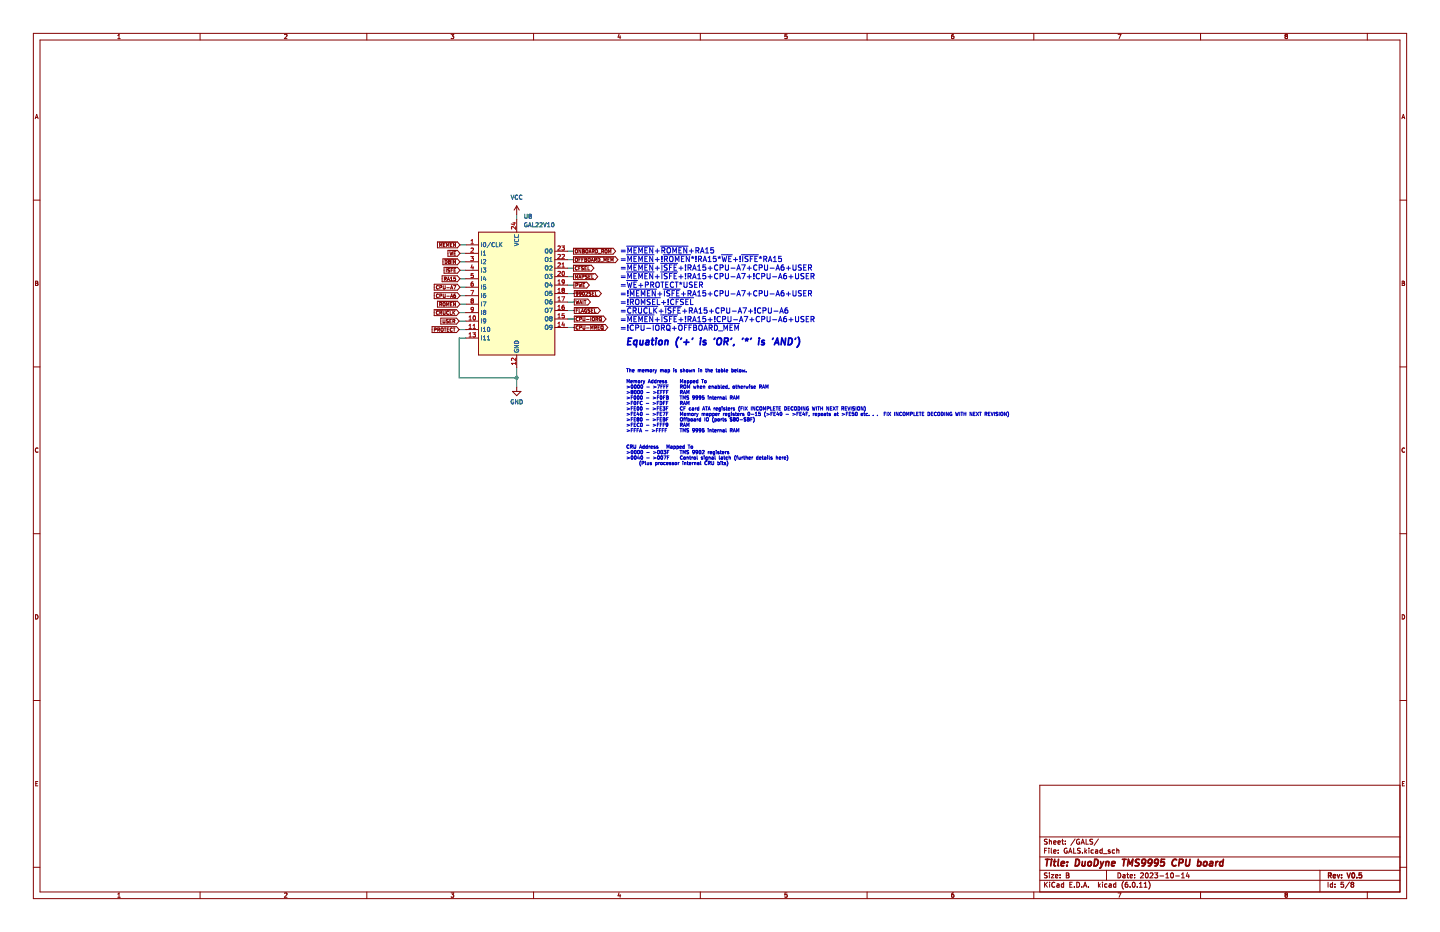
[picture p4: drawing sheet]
(kicad_sch (version 20211123) (generator eeschema)

 (paper "B")

 (title_block
  (title "DuoDyne TMS9995 CPU board")
  (date "2023-10-14")
  (rev "V0.5"))

 (lib_symbols
  (symbol "CUSTOM_LIB:GAL22V10" (in_bom yes) (on_board yes)
   (property "Reference" "U8" (id 0) (at 2.6544 21.844 0) (effects (font (size 1.27 1.27)) (justify left)))
   (property "Value" "GAL22V10" (id 1) (at 2.6544 19.304 0) (effects (font (size 1.27 1.27)) (justify left)))
   (property "Footprint" "Package_DIP:DIP-24_W7.62mm_Socket_LongPads" (id 2) (at 0 0 0) (effects (font (size 1.27 1.27)) hide))
   (property "Datasheet" "" (id 3) (at 0 0 0) (effects (font (size 1.27 1.27)) hide))
   (symbol "GAL22V10_0_1"
    (rectangle (start -10.795 17.145) (end 12.065 -19.685) (stroke (width 0.254) (type default) (color 0 0 0 0)) (fill (type background))))
   (symbol "GAL22V10_1_1"
    (pin passive line (at -14.605 13.335 0) (length 3.81) (name "I0/CLK" (effects (font (size 1.27 1.27)))) (number "1" (effects (font (size 1.27 1.27)))))
    (pin passive line (at -14.605 -9.525 0) (length 3.81) (name "I9" (effects (font (size 1.27 1.27)))) (number "10" (effects (font (size 1.27 1.27)))))
    (pin passive line (at -14.605 -12.065 0) (length 3.81) (name "I10" (effects (font (size 1.27 1.27)))) (number "11" (effects (font (size 1.27 1.27)))))
    (pin passive line (at 0.635 -23.495 90) (length 3.81) (name "GND" (effects (font (size 1.27 1.27)))) (number "12" (effects (font (size 1.27 1.27)))))
    (pin passive line (at -14.605 -14.605 0) (length 3.81) (name "I11" (effects (font (size 1.27 1.27)))) (number "13" (effects (font (size 1.27 1.27)))))
    (pin passive line (at 15.875 -11.43 180) (length 3.81) (name "O9" (effects (font (size 1.27 1.27)))) (number "14" (effects (font (size 1.27 1.27)))))
    (pin passive line (at 15.875 -8.89 180) (length 3.81) (name "O8" (effects (font (size 1.27 1.27)))) (number "15" (effects (font (size 1.27 1.27)))))
    (pin passive line (at 15.875 -6.35 180) (length 3.81) (name "O7" (effects (font (size 1.27 1.27)))) (number "16" (effects (font (size 1.27 1.27)))))
    (pin passive line (at 15.875 -3.81 180) (length 3.81) (name "O6" (effects (font (size 1.27 1.27)))) (number "17" (effects (font (size 1.27 1.27)))))
    (pin passive line (at 15.875 -1.27 180) (length 3.81) (name "O5" (effects (font (size 1.27 1.27)))) (number "18" (effects (font (size 1.27 1.27)))))
    (pin passive line (at 15.875 1.27 180) (length 3.81) (name "O4" (effects (font (size 1.27 1.27)))) (number "19" (effects (font (size 1.27 1.27)))))
    (pin passive line (at -14.605 10.795 0) (length 3.81) (name "I1" (effects (font (size 1.27 1.27)))) (number "2" (effects (font (size 1.27 1.27)))))
    (pin passive line (at 15.875 3.81 180) (length 3.81) (name "O3" (effects (font (size 1.27 1.27)))) (number "20" (effects (font (size 1.27 1.27)))))
    (pin passive line (at 15.875 6.35 180) (length 3.81) (name "O2" (effects (font (size 1.27 1.27)))) (number "21" (effects (font (size 1.27 1.27)))))
    (pin passive line (at 15.875 8.89 180) (length 3.81) (name "O1" (effects (font (size 1.27 1.27)))) (number "22" (effects (font (size 1.27 1.27)))))
    (pin passive line (at 15.875 11.43 180) (length 3.81) (name "O0" (effects (font (size 1.27 1.27)))) (number "23" (effects (font (size 1.27 1.27)))))
    (pin passive line (at 0.635 20.955 270) (length 3.81) (name "VCC" (effects (font (size 1.27 1.27)))) (number "24" (effects (font (size 1.27 1.27)))))
    (pin passive line (at -14.605 8.255 0) (length 3.81) (name "I2" (effects (font (size 1.27 1.27)))) (number "3" (effects (font (size 1.27 1.27)))))
    (pin passive line (at -14.605 5.715 0) (length 3.81) (name "I3" (effects (font (size 1.27 1.27)))) (number "4" (effects (font (size 1.27 1.27)))))
    (pin passive line (at -14.605 3.175 0) (length 3.81) (name "I4" (effects (font (size 1.27 1.27)))) (number "5" (effects (font (size 1.27 1.27)))))
    (pin passive line (at -14.605 0.635 0) (length 3.81) (name "I5" (effects (font (size 1.27 1.27)))) (number "6" (effects (font (size 1.27 1.27)))))
    (pin passive line (at -14.605 -1.905 0) (length 3.81) (name "I6" (effects (font (size 1.27 1.27)))) (number "7" (effects (font (size 1.27 1.27)))))
    (pin passive line (at -14.605 -4.445 0) (length 3.81) (name "I7" (effects (font (size 1.27 1.27)))) (number "8" (effects (font (size 1.27 1.27)))))
    (pin passive line (at -14.605 -6.985 0) (length 3.81) (name "I8" (effects (font (size 1.27 1.27)))) (number "9" (effects (font (size 1.27 1.27)))))))
  (symbol "power:GND" (power) (pin_names (offset 0)) (in_bom yes) (on_board yes)
   (property "Reference" "#PWR" (id 0) (at 0 -6.35 0) (effects (font (size 1.27 1.27)) hide))
   (property "Value" "GND" (id 1) (at 0 -3.81 0) (effects (font (size 1.27 1.27))))
   (property "Footprint" "" (id 2) (at 0 0 0) (effects (font (size 1.27 1.27)) hide))
   (property "Datasheet" "" (id 3) (at 0 0 0) (effects (font (size 1.27 1.27)) hide))
   (symbol "GND_0_1"
    (polyline (pts (xy 0 0) (xy 0 -1.27) (xy 1.27 -1.27) (xy 0 -2.54) (xy -1.27 -1.27) (xy 0 -1.27)) (stroke (width 0) (type default) (color 0 0 0 0)) (fill (type none))))
   (symbol "GND_1_1"
    (pin power_in line (at 0 0 270) (length 0) hide (name "GND" (effects (font (size 1.27 1.27)))) (number "1" (effects (font (size 1.27 1.27)))))))
  (symbol "power:VCC" (power) (pin_names (offset 0)) (in_bom yes) (on_board yes)
   (property "Reference" "#PWR" (id 0) (at 0 -3.81 0) (effects (font (size 1.27 1.27)) hide))
   (property "Value" "VCC" (id 1) (at 0 3.81 0) (effects (font (size 1.27 1.27))))
   (property "Footprint" "" (id 2) (at 0 0 0) (effects (font (size 1.27 1.27)) hide))
   (property "Datasheet" "" (id 3) (at 0 0 0) (effects (font (size 1.27 1.27)) hide))
   (symbol "VCC_0_1"
    (polyline (pts (xy -0.762 1.27) (xy 0 2.54)) (stroke (width 0) (type default) (color 0 0 0 0)) (fill (type none)))
    (polyline (pts (xy 0 0) (xy 0 2.54)) (stroke (width 0) (type default) (color 0 0 0 0)) (fill (type none)))
    (polyline (pts (xy 0 2.54) (xy 0.762 1.27)) (stroke (width 0) (type default) (color 0 0 0 0)) (fill (type none))))
   (symbol "VCC_1_1"
    (pin power_in line (at 0 0 90) (length 0) hide (name "VCC" (effects (font (size 1.27 1.27)))) (number "1" (effects (font (size 1.27 1.27))))))))

 (junction (at 154.94 113.284) (diameter 0) (color 0 0 0 0))

 (wire (pts (xy 137.922 86.106) (xy 139.7 86.106)) (stroke (width 0) (type default) (color 0 0 0 0)))
 (wire (pts (xy 137.668 101.346) (xy 139.7 101.346)) (stroke (width 0) (type default) (color 0 0 0 0)))
 (wire (pts (xy 170.18 90.551) (xy 172.212 90.551)) (stroke (width 0) (type default) (color 0 0 0 0)))
 (wire (pts (xy 170.18 75.311) (xy 171.958 75.311)) (stroke (width 0) (type default) (color 0 0 0 0)))
 (wire (pts (xy 154.94 64.262) (xy 154.94 65.786)) (stroke (width 0) (type default) (color 0 0 0 0)))
 (wire (pts (xy 137.922 91.186) (xy 139.7 91.186)) (stroke (width 0) (type default) (color 0 0 0 0)))
 (wire (pts (xy 154.94 113.284) (xy 154.94 116.078)) (stroke (width 0) (type default) (color 0 0 0 0)))
 (wire (pts (xy 170.18 93.091) (xy 172.212 93.091)) (stroke (width 0) (type default) (color 0 0 0 0)))
 (wire (pts (xy 170.18 80.391) (xy 171.958 80.391)) (stroke (width 0) (type default) (color 0 0 0 0)))
 (wire (pts (xy 170.18 95.631) (xy 172.212 95.631)) (stroke (width 0) (type default) (color 0 0 0 0)))
 (wire (pts (xy 170.18 85.471) (xy 172.085 85.471)) (stroke (width 0) (type default) (color 0 0 0 0)))
 (wire (pts (xy 137.922 78.486) (xy 139.7 78.486)) (stroke (width 0) (type default) (color 0 0 0 0)))
 (wire (pts (xy 137.668 101.346) (xy 137.668 113.284)) (stroke (width 0) (type default) (color 0 0 0 0)))
 (wire (pts (xy 137.668 93.726) (xy 139.7 93.726)) (stroke (width 0) (type default) (color 0 0 0 0)))
 (wire (pts (xy 137.922 83.566) (xy 139.7 83.566)) (stroke (width 0) (type default) (color 0 0 0 0)))
 (wire (pts (xy 170.18 82.931) (xy 171.958 82.931)) (stroke (width 0) (type default) (color 0 0 0 0)))
 (wire (pts (xy 137.922 88.646) (xy 139.7 88.646)) (stroke (width 0) (type default) (color 0 0 0 0)))
 (wire (pts (xy 137.922 73.406) (xy 139.7 73.406)) (stroke (width 0) (type default) (color 0 0 0 0)))
 (wire (pts (xy 154.94 110.236) (xy 154.94 113.284)) (stroke (width 0) (type default) (color 0 0 0 0)))
 (wire (pts (xy 137.668 98.806) (xy 139.7 98.806)) (stroke (width 0) (type default) (color 0 0 0 0)))
 (wire (pts (xy 170.18 88.011) (xy 172.212 88.011)) (stroke (width 0) (type default) (color 0 0 0 0)))
 (wire (pts (xy 137.668 96.266) (xy 139.7 96.266)) (stroke (width 0) (type default) (color 0 0 0 0)))
 (wire (pts (xy 170.18 77.851) (xy 171.958 77.851)) (stroke (width 0) (type default) (color 0 0 0 0)))
 (wire (pts (xy 137.922 75.946) (xy 139.7 75.946)) (stroke (width 0) (type default) (color 0 0 0 0)))
 (wire (pts (xy 137.922 81.026) (xy 139.7 81.026)) (stroke (width 0) (type default) (color 0 0 0 0)))
 (wire (pts (xy 170.18 98.171) (xy 172.212 98.171)) (stroke (width 0) (type default) (color 0 0 0 0)))
 (wire (pts (xy 137.668 113.284) (xy 154.94 113.284)) (stroke (width 0) (type default) (color 0 0 0 0)))

 (text "=~{MEMEN}+~{ROMEN}+RA15\n=~{MEMEN}+!~{ROMEN}*!RA15*~{WE}+!~{ISFE}*RA15\n=~{MEMEN}+~{ISFE}+!RA15+CPU-A7+CPU-A6+USER\n=~{MEMEN}+~{ISFE}+!RA15+CPU-A7+!CPU-A6+USER\n=~{WE}+PROTECT*USER\n=!~{MEMEN}+~{ISFE}+RA15+CPU-A7+CPU-A6+USER\n=!~{ROMSEL}+!~{CFSEL}\n=~{CRUCLK}+~{ISFE}+RA15+CPU-A7+!CPU-A6\n=~{MEMEN}+~{ISFE}+!RA15+!CPU-A7+CPU-A6+USER\n=!~{CPU-IORQ}+~{OFFBOARD_MEM}" (at 185.801 99.441 0) (effects (font (size 1.6 1.6)) (justify left bottom)))
 (text "Equation ('+' is 'OR', '*' is 'AND') " (at 187.452 104.013 0) (effects (font (size 2 2) (thickness 0.4) bold italic) (justify left bottom)))
 (text "The memory map is shown in the table below.\n\nMemory Address	Mapped To\n>0000 - >7FFF	ROM when enabled, otherwise RAM\n>8000 - >EFFF	RAM\n>F000 - >F0FB	TMS 9995 internal RAM\n>F0FC - >FDFF	RAM\n>FE00 - >FE3F	CF card ATA registers (FIX INCOMPLETE DECODING WITH NEXT REVISION)\n>FE40 - >FE7F	Memory mapper registers 0-15 (>FE40 - >FE4F, repeats at >FE50 etc. . .  FIX INCOMPLETE DECODING WITH NEXT REVISION)\n>FE80 - >FEBF	Offboard IO (ports $80-$BF)\n>FEC0 - >FFF9	RAM\n>FFFA - >FFFF	TMS 9995 internal RAM\n\n\nCRU Address	Mapped To\n>0000 - >003F	TMS 9902 registers\n>0040 - >007F	Control signal latch (further details here)\n 	(Plus processor internal CRU bits)\n" (at 187.706 139.573 0) (effects (font (size 1.016 1.016)) (justify left bottom)))

 (global_label "~{ROMEN}" (shape input) (at 137.922 91.186 180) (fields_autoplaced) (effects (font (size 1.016 1.016)) (justify right))
  (property "Intersheet References" "${INTERSHEET_REFS}" (id 0) (at 130.8376 91.1225 0) (effects (font (size 1.016 1.016)) (justify right) hide)))
 (global_label "RA15" (shape input) (at 137.922 83.566 180) (fields_autoplaced) (effects (font (size 1.016 1.016)) (justify right))
  (property "Intersheet References" "${INTERSHEET_REFS}" (id 0) (at 132.2406 83.5025 0) (effects (font (size 1.016 1.016)) (justify right) hide)))
 (global_label "~{OFFBOARD_MEM}" (shape output) (at 171.958 77.851 0) (fields_autoplaced) (effects (font (size 1.016 1.016)) (justify left))
  (property "Intersheet References" "${INTERSHEET_REFS}" (id 0) (at 185.6223 77.7875 0) (effects (font (size 1.016 1.016)) (justify left) hide)))
 (global_label "CPU-A7" (shape input) (at 137.922 86.106 180) (fields_autoplaced) (effects (font (size 1.016 1.016)) (justify right))
  (property "Intersheet References" "${INTERSHEET_REFS}" (id 0) (at 129.8699 86.0425 0) (effects (font (size 1.016 1.016)) (justify right) hide)))
 (global_label "~{ISFE}" (shape input) (at 137.922 81.026 180) (fields_autoplaced) (effects (font (size 1.016 1.016)) (justify right))
  (property "Intersheet References" "${INTERSHEET_REFS}" (id 0) (at 132.8212 80.9625 0) (effects (font (size 1.016 1.016)) (justify right) hide)))
 (global_label "~{CRUCLK}" (shape input) (at 137.668 93.726 180) (fields_autoplaced) (effects (font (size 1.016 1.016)) (justify right))
  (property "Intersheet References" "${INTERSHEET_REFS}" (id 0) (at 129.8578 93.6625 0) (effects (font (size 1.016 1.016)) (justify right) hide)))
 (global_label "~{CPU-IORQ}" (shape output) (at 172.212 95.631 0) (fields_autoplaced) (effects (font (size 1.016 1.016)) (justify left))
  (property "Intersheet References" "${INTERSHEET_REFS}" (id 0) (at 182.0542 95.6945 0) (effects (font (size 1.016 1.016)) (justify left) hide)))
 (global_label "~{MEMEN}" (shape input) (at 137.922 73.406 180) (fields_autoplaced) (effects (font (size 1.016 1.016)) (justify right))
  (property "Intersheet References" "${INTERSHEET_REFS}" (id 0) (at 130.8376 73.3425 0) (effects (font (size 1.016 1.016)) (justify right) hide)))
 (global_label "~{9902SEL}" (shape output) (at 172.212 88.011 0) (fields_autoplaced) (effects (font (size 1.016 1.016)) (justify left))
  (property "Intersheet References" "${INTERSHEET_REFS}" (id 0) (at 180.6511 87.9475 0) (effects (font (size 1.016 1.016)) (justify left) hide)))
 (global_label "WAIT" (shape output) (at 172.212 90.551 0) (fields_autoplaced) (effects (font (size 1.016 1.016)) (justify left))
  (property "Intersheet References" "${INTERSHEET_REFS}" (id 0) (at 177.3612 90.4875 0) (effects (font (size 1.016 1.016)) (justify left) hide)))
 (global_label "~{DBIN}" (shape input) (at 137.922 78.486 180) (fields_autoplaced) (effects (font (size 1.016 1.016)) (justify right))
  (property "Intersheet References" "${INTERSHEET_REFS}" (id 0) (at 132.4825 78.4225 0) (effects (font (size 1.016 1.016)) (justify right) hide)))
 (global_label "~{CFSEL}" (shape output) (at 171.958 80.391 0) (fields_autoplaced) (effects (font (size 1.016 1.016)) (justify left))
  (property "Intersheet References" "${INTERSHEET_REFS}" (id 0) (at 178.4135 80.3275 0) (effects (font (size 1.016 1.016)) (justify left) hide)))
 (global_label "USER" (shape input) (at 137.668 96.266 180) (fields_autoplaced) (effects (font (size 1.016 1.016)) (justify right))
  (property "Intersheet References" "${INTERSHEET_REFS}" (id 0) (at 131.8415 96.2025 0) (effects (font (size 1.016 1.016)) (justify right) hide)))
 (global_label "~{ONBOARD_ROM}" (shape output) (at 171.958 75.311 0) (fields_autoplaced) (effects (font (size 1.016 1.016)) (justify left))
  (property "Intersheet References" "${INTERSHEET_REFS}" (id 0) (at 184.9449 75.2475 0) (effects (font (size 1.016 1.016)) (justify left) hide)))
 (global_label "~{MAPSEL}" (shape output) (at 171.958 82.931 0) (fields_autoplaced) (effects (font (size 1.016 1.016)) (justify left))
  (property "Intersheet References" "${INTERSHEET_REFS}" (id 0) (at 179.5746 82.8675 0) (effects (font (size 1.016 1.016)) (justify left) hide)))
 (global_label "CPU-A6" (shape input) (at 137.922 88.646 180) (fields_autoplaced) (effects (font (size 1.016 1.016)) (justify right))
  (property "Intersheet References" "${INTERSHEET_REFS}" (id 0) (at 129.8699 88.5825 0) (effects (font (size 1.016 1.016)) (justify right) hide)))
 (global_label "~{CPU-MREQ}" (shape output) (at 172.212 98.171 0) (fields_autoplaced) (effects (font (size 1.016 1.016)) (justify left))
  (property "Intersheet References" "${INTERSHEET_REFS}" (id 0) (at 182.5863 98.2345 0) (effects (font (size 1.016 1.016)) (justify left) hide)))
 (global_label "PROTECT" (shape input) (at 137.668 98.806 180) (fields_autoplaced) (effects (font (size 1.016 1.016)) (justify right))
  (property "Intersheet References" "${INTERSHEET_REFS}" (id 0) (at 129.2289 98.7425 0) (effects (font (size 1.016 1.016)) (justify right) hide)))
 (global_label "~{PWE}" (shape output) (at 172.085 85.471 0) (fields_autoplaced) (effects (font (size 1.016 1.016)) (justify left))
  (property "Intersheet References" "${INTERSHEET_REFS}" (id 0) (at 177.0407 85.4075 0) (effects (font (size 1.016 1.016)) (justify left) hide)))
 (global_label "~{FLAGSEL" (shape output) (at 172.212 93.091 0) (fields_autoplaced) (effects (font (size 1.016 1.016)) (justify left))
  (property "Intersheet References" "${INTERSHEET_REFS}" (id 0) (at 180.3608 93.0275 0) (effects (font (size 1.016 1.016)) (justify left) hide)))
 (global_label "~{WE}" (shape input) (at 137.922 75.946 180) (fields_autoplaced) (effects (font (size 1.016 1.016)) (justify right))
  (property "Intersheet References" "${INTERSHEET_REFS}" (id 0) (at 133.9823 75.8825 0) (effects (font (size 1.016 1.016)) (justify right) hide)))

 (symbol (lib_id "power:GND") (at 154.94 116.078 0) (unit 1) (in_bom yes) (on_board yes) (fields_autoplaced)
  (property "Reference" "#PWR013" (id 0) (at 154.94 122.428 0) (effects (font (size 1.27 1.27)) hide))
  (property "Value" "GND" (id 1) (at 154.94 120.523 0))
  (property "Footprint" "" (id 2) (at 154.94 116.078 0) (effects (font (size 1.27 1.27)) hide))
  (property "Datasheet" "" (id 3) (at 154.94 116.078 0) (effects (font (size 1.27 1.27)) hide)) (pin "1"))

 (symbol (lib_id "CUSTOM_LIB:GAL22V10") (at 154.305 86.741 0) (unit 1) (in_bom yes) (on_board yes) (fields_autoplaced)
  (property "Reference" "U8" (id 0) (at 156.9594 64.897 0) (effects (font (size 1.27 1.27)) (justify left)))
  (property "Value" "GAL22V10" (id 1) (at 156.9594 67.437 0) (effects (font (size 1.27 1.27)) (justify left)))
  (property "Footprint" "Package_DIP:DIP-24_W7.62mm_Socket_LongPads" (id 2) (at 154.305 86.741 0) (effects (font (size 1.27 1.27)) hide))
  (property "Datasheet" "" (id 3) (at 154.305 86.741 0) (effects (font (size 1.27 1.27)) hide)) (pin "1") (pin "10") (pin "11") (pin "12") (pin "13") (pin "14") (pin "15") (pin "16") (pin "17") (pin "18") (pin "19") (pin "2") (pin "20") (pin "21") (pin "22") (pin "23") (pin "24") (pin "3") (pin "4") (pin "5") (pin "6") (pin "7") (pin "8") (pin "9"))

 (symbol (lib_id "power:VCC") (at 154.94 64.262 0) (unit 1) (in_bom yes) (on_board yes) (fields_autoplaced)
  (property "Reference" "#PWR012" (id 0) (at 154.94 68.072 0) (effects (font (size 1.27 1.27)) hide))
  (property "Value" "VCC" (id 1) (at 154.94 59.182 0))
  (property "Footprint" "" (id 2) (at 154.94 64.262 0) (effects (font (size 1.27 1.27)) hide))
  (property "Datasheet" "" (id 3) (at 154.94 64.262 0) (effects (font (size 1.27 1.27)) hide)) (pin "1")))
